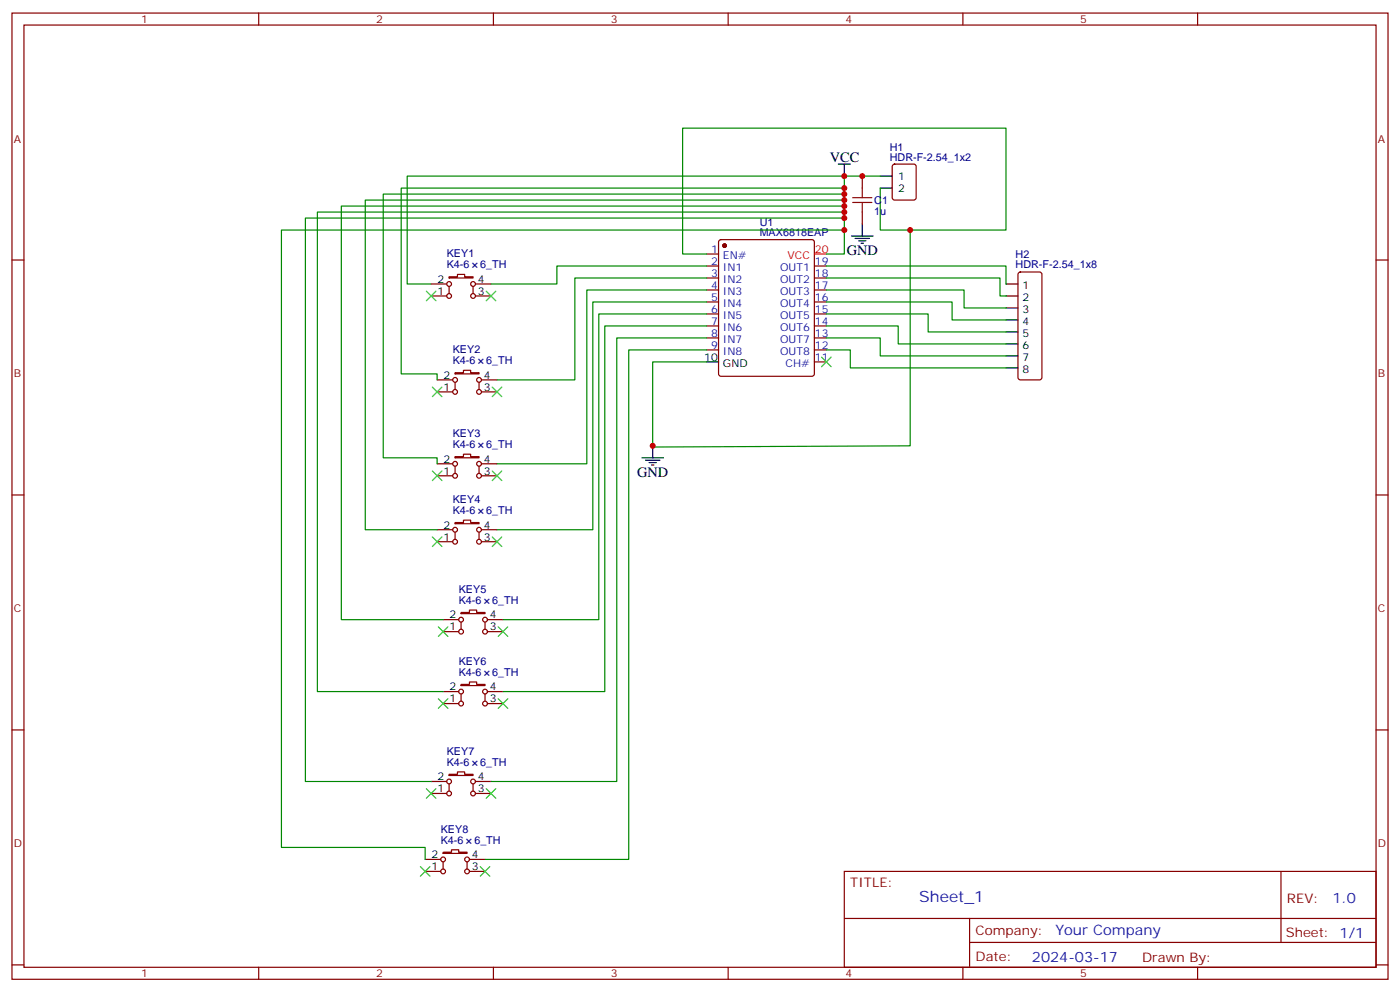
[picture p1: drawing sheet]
<svg xmlns="http://www.w3.org/2000/svg" width="412mm" height="292mm" viewBox="0 0 412 292" stroke-linecap="round" stroke-linejoin="round" font-family="sans-serif">
<g fill="none" stroke="#870000" stroke-width=".35">
<path d="M3.5 3.8h405.4v284.4h-405.4zM7.1 7.4h398.2v277.3h-398.2zM76.2 3.8v3.6M145.3 3.8v3.6M214.5 3.8v3.6M283.6 3.8v3.6M352.8 3.8v3.6M254 51.8v3.6M263.1 48.5l.4-.2h5.7l.6 .4 .1 9.5-.5 .6-5.9 .1-.6-.5-.1-9.4zM3.5 76.5h3.6M208.1 74.8h3.6M208.1 78.3h3.6"/>
<path d="M211.9 70.7l.5-.2h26.8l.5 .2 .2 .5v38.8l-.2 .5-.5 .2h-26.8l-.5-.2-.2-.5v-38.8zM239.9 78.3h3.5M254 62.4v3.5M405.3 76.5h3.6M127 87.1h4.6M127 83.6h4.6M132.3 81.5h2.5v-.7h2.1v.7h2.4v.3h-7zM132.3 84.3v2.1M139.3 84.3v2.1M140.1 87.1h4.5M140.1 83.6h4.5M208.1 81.8h3.6"/>
<path d="M208.1 85.3h3.6M208.1 88.9h3.6M208.1 92.4h3.6M208.1 95.9h3.6M208.1 99.4h3.6M239.9 81.8h3.5M239.9 85.3h3.5M239.9 88.9h3.5M239.9 92.4h3.5M239.9 95.9h3.5M239.9 99.4h3.5M300.1 80.3l.5-.3h5.6l.5 .3 .2 .5v30.3l-.2 .5-.5 .2h-5.6l-.5-.2-.2-.5v-30.3z"/>
<path d="M128.8 115.3h4.5M128.8 111.8h4.5M134.1 109.7h2.4v-.7h2.1v.7h2.5v.3h-7zM134.1 112.5v2.1M141.1 112.5v2.1M141.8 115.3h4.6M141.8 111.8h4.6M208.1 103h3.6M239.9 103h3.5M239.9 106.5h3.5M128.8 136.5h4.5M134.1 134.4h2.4v-.7h2.1v.7h2.5v.3h-7z"/>
<path d="M134.1 137.2v2.1M141.1 137.2v2.1M141.8 136.5h4.6M3.5 145.7h3.6M128.8 140h4.5M128.8 159.4h4.5M128.8 155.9h4.5M134.1 153.8h2.4v-.7h2.1v.7h2.5v.3h-7zM134.1 156.6v2.1M141.1 156.6v2.1M141.8 140h4.6M141.8 159.4h4.6"/>
<path d="M141.8 155.9h4.6M405.3 145.7h3.6M130.5 185.9h4.6M130.5 182.4h4.6M135.8 180.2h2.5v-.7h2.1v.7h2.5v.4h-7.1zM135.8 183.1v2.1M142.9 183.1v2.1M143.6 185.9h4.6M143.6 182.4h4.6M3.5 214.8h3.6M130.5 207h4.6M130.5 203.5h4.6"/>
<path d="M135.8 201.4h2.5v-.7h2.1v.7h2.5v.4h-7.1zM135.8 204.2v2.1M142.9 204.2v2.1M143.6 207h4.6M143.6 203.5h4.6M405.3 214.8h3.6M127 233.5h4.6M127 230h4.6M132.3 227.9h2.5v-.7h2.1v.7h2.4v.3h-7zM132.3 230.7v2.1M139.3 230.7v2.1M140.1 233.5h4.5"/>
<path d="M140.1 230h4.5M125.2 256.4h4.6M125.2 252.9h4.6M130.5 250.8h2.5v-.7h2.1v.7h2.5v.3h-7.1zM130.5 253.6v2.1M137.6 253.6v2.1M138.3 256.4h4.6M138.3 252.9h4.6M248.7 256.4h156.6v28.3h-156.6zM377.3 256.5v20.8M248.7 270.3h156.5M285.6 277.3h119.6"/>
<path d="M285.6 270.3v14.1M3.5 284h3.6M76.2 284.7v3.5M145.3 284.7v3.5M214.5 284.7v3.5M283.6 284.7v3.5M352.8 284.7v3.5M405.3 284h3.6"/>
<circle cx="132.3" cy="87.1" r=".71"/>
<circle cx="132.3" cy="83.6" r=".71"/>
<circle cx="139.3" cy="87.1" r=".71"/>
<circle cx="139.3" cy="83.6" r=".71"/>
<circle cx="134.1" cy="115.3" r=".71"/>
<circle cx="134.1" cy="111.8" r=".71"/>
<circle cx="141.1" cy="115.3" r=".71"/>
<circle cx="141.1" cy="111.8" r=".71"/>
<circle cx="134.1" cy="136.5" r=".71"/>
<circle cx="141.1" cy="136.5" r=".71"/>
<circle cx="134.1" cy="155.9" r=".71"/>
<circle cx="134.1" cy="140" r=".71"/>
<circle cx="134.1" cy="159.4" r=".71"/>
<circle cx="141.1" cy="155.9" r=".71"/>
<circle cx="141.1" cy="140" r=".71"/>
<circle cx="141.1" cy="159.4" r=".71"/>
<circle cx="135.8" cy="182.4" r=".71"/>
<circle cx="135.8" cy="185.9" r=".71"/>
<circle cx="142.9" cy="185.9" r=".71"/>
<circle cx="142.9" cy="182.4" r=".71"/>
<circle cx="135.8" cy="207" r=".71"/>
<circle cx="135.8" cy="203.5" r=".71"/>
<circle cx="142.9" cy="207" r=".71"/>
<circle cx="142.9" cy="203.5" r=".71"/>
<circle cx="132.3" cy="230" r=".71"/>
<circle cx="132.3" cy="233.5" r=".71"/>
<circle cx="139.3" cy="233.5" r=".71"/>
<circle cx="139.3" cy="230" r=".71"/>
<circle cx="130.5" cy="252.9" r=".71"/>
<circle cx="130.5" cy="256.4" r=".71"/>
<circle cx="137.6" cy="256.4" r=".71"/>
<circle cx="137.6" cy="252.9" r=".71"/>
</g>
<circle cx="213.4" cy="72.3" r=".53" fill="#870000" stroke="#870000" stroke-width=".35"/>
<g fill="none" stroke="#000" stroke-width=".35">
<path d="M246.9 48.3h3.6M248.7 48.3v3.5M259.3 51.8h3.5M259.3 55.4h3.5M250.8 69.5h6.4M251.9 70.2h4.2M252.9 70.9h2.2M253.6 71.6h.8M254 65.9v3.6M296.3 83.6h3.6M296.3 87.1h3.6M296.3 90.6h3.6"/>
<path d="M296.3 94.2h3.6M296.3 97.7h3.6M208.1 106.5h3.6M296.3 101.2h3.6M296.3 104.7h3.6M296.3 108.3h3.6M189.1 134.7h6.3M190.1 135.4h4.3M191.2 136.1h2.1M191.9 136.8h.7M192.3 131.2v3.5"/>
</g>
<path d="M239.9 74.8h3.5" fill="none" stroke="#f00" stroke-width=".35"/>
<g fill="none" stroke="#008700" stroke-width=".35">
<path d="M248.7 51.8h-128.8v31.8h7.1M248.7 55.4h-130.5v54.6h10.6v1.8M248.7 57.1h-135.8v77.6h15.9v1.8M248.7 58.9h-141.1v97h21.2M259.3 51.8h-10.6v23h-5.3M259.3 55.4v12.3h37v-30h-95.2v37.1h7M208.1 78.3h-44.1v5.3h-19.4M243.4 78.3h52.9v5.3M248.7 60.6h-148.2v121.8h30M248.7 62.4h-155.2v141.1h37M248.7 64.2h-158.7v165.8h37M248.7 67.7h-165.8v181.7h42.3v3.5"/>
<path d="M268.1 67.7v63.5l-75.8 .4v-25.1h15.8M208.1 81.8h-38.8v30h-22.9M208.1 85.3h-35.2v51.2h-26.5M208.1 88.9h-33.5v67h-28.2M208.1 92.4h-31.7v90h-28.2M208.1 95.9h-29.9v107.6h-30M208.1 99.4h-26.4v130.6h-37.1M243.4 81.8h51.2v5.3h1.7M243.4 85.3h40.6v5.3h12.3M243.4 88.9h37.1v5.3h15.8M243.4 92.4h30v5.3h22.9M243.4 95.9h21.2v5.3h31.7"/>
<path d="M243.4 99.4h15.9v5.3h37M208.1 103h-22.9v149.9h-42.3M243.4 103h7.1v5.3h45.8"/>
</g>
<g fill="none" stroke="#3c3" stroke-width=".35">
<path d="M125.6 85.7l2.8 2.8M128.4 85.7l-2.8 2.8M143.2 85.7l2.8 2.8M146 85.7l-2.8 2.8M127.4 113.9l2.8 2.8M130.2 113.9l-2.8 2.8M145 113.9l2.8 2.8M147.8 113.9l-2.8 2.8M242 105.1l2.8 2.8M244.8 105.1l-2.8 2.8M127.4 138.6l2.8 2.8M130.2 138.6l-2.8 2.8"/>
<path d="M145 138.6l2.8 2.8M147.8 138.6l-2.8 2.8M127.4 158l2.8 2.8M130.2 158l-2.8 2.8M145 158l2.8 2.8M147.8 158l-2.8 2.8M129.1 184.5l2.8 2.8M131.9 184.5l-2.8 2.8M146.8 184.5l2.8 2.8M149.6 184.5l-2.8 2.8M129.1 205.6l2.8 2.9M131.9 205.6l-2.8 2.9"/>
<path d="M146.8 205.6l2.8 2.9M149.6 205.6l-2.8 2.9M125.6 232.1l2.8 2.8M128.4 232.1l-2.8 2.8M143.2 232.1l2.8 2.8M146 232.1l-2.8 2.8M123.8 255l2.8 2.8M126.6 255l-2.8 2.8M141.5 255l2.8 2.8M144.3 255l-2.8 2.8"/>
</g>
<path d="M251.2 59.6h5.6M251.2 58.2h5.6M254 55.4v2.8M254 59.6v2.8" fill="none" stroke="#a10000" stroke-width=".35"/>
<g fill="#c00">
<circle cx="268.1" cy="67.7" r=".88"/>
<circle cx="192.3" cy="131.2" r=".88"/>
<circle cx="248.7" cy="67.7" r=".88"/>
<circle cx="248.7" cy="64.2" r=".88"/>
<circle cx="248.7" cy="62.4" r=".88"/>
<circle cx="248.7" cy="60.6" r=".88"/>
<circle cx="248.7" cy="58.9" r=".88"/>
<circle cx="248.7" cy="57.1" r=".88"/>
<circle cx="248.7" cy="55.4" r=".88"/>
<circle cx="248.7" cy="51.8" r=".88"/>
<circle cx="254" cy="51.8" r=".88"/>
</g>
<text font-size="4.6" fill="#00f" x="270.8" y="265.5">Sheet_1</text>
<g font-size="4.2">
<text x="244.5" y="47.6">VCC</text>
<text x="249.4" y="75.1">GND</text>
<text x="187.7" y="140.4">GND</text>
</g>
<g font-size="4.2" fill="#00f">
<text x="392.5" y="265.7">1.0</text>
<text x="310.9" y="275.3">Your Company</text>
<text x="304" y="283.1">2024-03-17</text>
</g>
<g font-size="3.9" fill="#800">
<text x="250.5" y="261">TITLE:</text>
<text x="379.1" y="265.7">REV:</text>
<text x="287.4" y="275.2">Company:</text>
<text x="378.7" y="275.8">Sheet: 1/1</text>
<text x="287.4" y="282.9">Date:</text>
<text x="336.4" y="283">Drawn By:</text>
</g>
<g font-size="3.2" fill="#800">
<text x="41.6" y="6.8">1</text>
<text x="110.8" y="6.8">2</text>
<text x="179.9" y="6.8">3</text>
<text x="249.1" y="6.8">4</text>
<text x="318.2" y="6.8">5</text>
<text x="4.1" y="41.9">A</text>
<text x="405.9" y="41.9">A</text>
<text x="4.1" y="111.1">B</text>
<text x="405.9" y="111.1">B</text>
<text x="4.1" y="180.2">C</text>
<text x="405.9" y="180.2">C</text>
<text x="4.1" y="249.4">D</text>
<text x="405.9" y="249.4">D</text>
<text x="41.6" y="287.7">1</text>
<text x="110.8" y="287.7">2</text>
<text x="179.9" y="287.7">3</text>
<text x="249.1" y="287.7">4</text>
<text x="318.2" y="287.7">5</text>
</g>
<g font-size="3.2" fill="#000080">
<text x="262.1" y="47.2">HDR-F-2.54_1x2</text>
<text x="262.1" y="44.3">H1</text>
<text x="257.5" y="63.2">1u</text>
<text x="257.5" y="60">C1</text>
<text x="223.8" y="69.5">MAX6818EAP</text>
<text x="223.8" y="66.5">U1</text>
<text x="131.6" y="75.7">KEY1</text>
<text x="299.2" y="75.8">H2</text>
<text x="131.6" y="78.9">K4-6</text>
<text x="141.5" y="78.9">6_TH</text>
<text x="299.2" y="79">HDR-F-2.54_1x8</text>
<text x="133.4" y="107.1">K4-6</text>
<text x="133.4" y="103.9">KEY2</text>
<text x="143.3" y="107.1">6_TH</text>
<text x="133.4" y="131.8">K4-6</text>
<text x="133.4" y="128.6">KEY3</text>
<text x="143.3" y="131.8">6_TH</text>
<text x="133.4" y="148">KEY4</text>
<text x="133.4" y="151.2">K4-6</text>
<text x="143.3" y="151.2">6_TH</text>
<text x="135.1" y="177.7">K4-6</text>
<text x="135.1" y="174.4">KEY5</text>
<text x="145" y="177.7">6_TH</text>
<text x="135.1" y="195.6">KEY6</text>
<text x="135.1" y="198.8">K4-6</text>
<text x="145" y="198.8">6_TH</text>
<text x="131.6" y="225.3">K4-6</text>
<text x="131.6" y="222.1">KEY7</text>
<text x="141.5" y="225.3">6_TH</text>
<text x="129.8" y="245.1">KEY8</text>
<text x="129.8" y="248.3">K4-6</text>
<text x="139.7" y="248.3">6_TH</text>
</g>
<g font-size="3.2">
<text x="264.6" y="52.9">1</text>
<text x="264.6" y="56.4">2</text>
<text x="128.9" y="83.2">2</text>
<text x="140.8" y="83.2">4</text>
<text x="128.9" y="86.7">1</text>
<text x="140.8" y="86.7">3</text>
<text x="301.2" y="85">1</text>
<text x="301.2" y="88.5">2</text>
<text x="301.2" y="92">3</text>
<text x="301.2" y="95.6">4</text>
<text x="301.2" y="99.1">5</text>
<text x="207.5" y="106.2">10</text>
<text x="213" y="107.9">GND</text>
<text x="301.2" y="102.6">6</text>
<text x="301.2" y="106.2">7</text>
<text x="130.6" y="111.4">2</text>
<text x="142.5" y="111.4">4</text>
<text x="301.2" y="109.7">8</text>
<text x="130.6" y="115">1</text>
<text x="142.5" y="115">3</text>
<text x="130.6" y="136.1">2</text>
<text x="142.5" y="136.1">4</text>
<text x="130.6" y="139.7">1</text>
<text x="142.5" y="139.7">3</text>
<text x="130.6" y="155.5">2</text>
<text x="142.5" y="155.5">4</text>
<text x="130.6" y="159.1">1</text>
<text x="142.5" y="159.1">3</text>
<text x="132.4" y="185.5">1</text>
<text x="132.4" y="182">2</text>
<text x="144.3" y="185.5">3</text>
<text x="144.3" y="182">4</text>
<text x="132.4" y="203.2">2</text>
<text x="144.3" y="203.2">4</text>
<text x="132.4" y="206.7">1</text>
<text x="144.3" y="206.7">3</text>
<text x="128.9" y="233.2">1</text>
<text x="128.9" y="229.6">2</text>
<text x="140.8" y="233.2">3</text>
<text x="140.8" y="229.6">4</text>
<text x="127.1" y="256.1">1</text>
<text x="127.1" y="252.6">2</text>
<text x="139" y="256.1">3</text>
<text x="139" y="252.6">4</text>
</g>
<g font-size="3.2" fill="#00f">
<text x="209.5" y="74.4">1</text>
<text x="209.5" y="77.9">2</text>
<text x="213" y="76.2">EN#</text>
<text x="240.1" y="77.9">19</text>
<text x="209.5" y="81.5">3</text>
<text x="213" y="79.7">IN1</text>
<text x="213" y="83.2">IN2</text>
<text x="229.8" y="83.2">OUT2</text>
<text x="229.8" y="79.7">OUT1</text>
<text x="240.1" y="81.5">18</text>
<text x="209.5" y="85">4</text>
<text x="209.5" y="88.5">5</text>
<text x="213" y="86.7">IN3</text>
<text x="229.8" y="86.7">OUT3</text>
<text x="240.1" y="88.5">16</text>
<text x="240.1" y="85">17</text>
<text x="209.5" y="92">6</text>
<text x="209.5" y="95.6">7</text>
<text x="213" y="90.3">IN4</text>
<text x="213" y="93.8">IN5</text>
<text x="229.8" y="93.8">OUT5</text>
<text x="229.8" y="90.3">OUT4</text>
<text x="240.1" y="95.6">14</text>
<text x="240.1" y="92">15</text>
<text x="209.5" y="99.1">8</text>
<text x="213" y="97.3">IN6</text>
<text x="213" y="100.9">IN7</text>
<text x="229.8" y="100.9">OUT7</text>
<text x="229.8" y="97.3">OUT6</text>
<text x="240.1" y="99.1">13</text>
<text x="209.5" y="102.6">9</text>
<text x="213" y="104.4">IN8</text>
<text x="229.8" y="104.4">OUT8</text>
<text x="231.4" y="107.9">CH#</text>
<text x="240.1" y="106.2">11</text>
<text x="240.1" y="102.6">12</text>
</g>
<g font-size="3.2" fill="#f00">
<text x="232" y="76.2">VCC</text>
<text x="240.1" y="74.4">20</text>
</g>
</svg>
